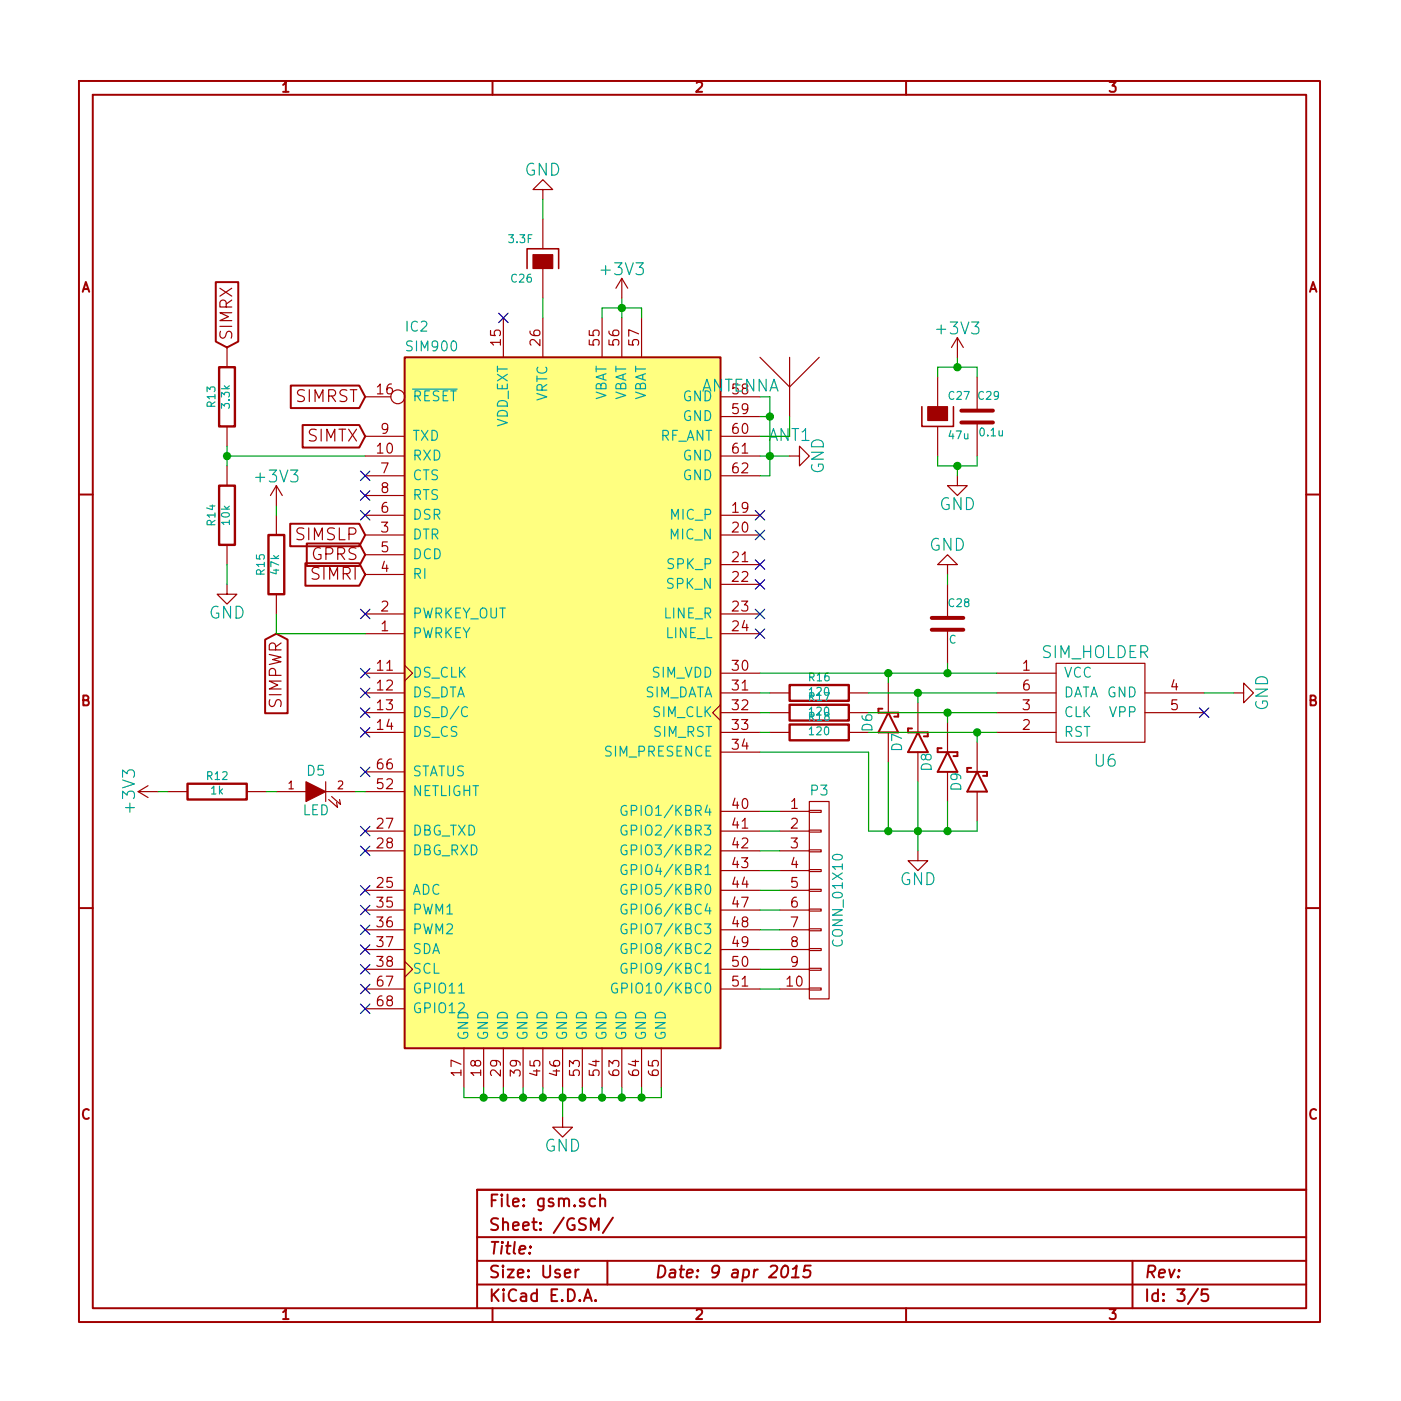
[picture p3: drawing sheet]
EESchema Schematic File Version 2
LIBS:power
LIBS:device
LIBS:transistors
LIBS:conn
LIBS:linear
LIBS:regul
LIBS:74xx
LIBS:cmos4000
LIBS:adc-dac
LIBS:memory
LIBS:xilinx
LIBS:special
LIBS:microcontrollers
LIBS:dsp
LIBS:microchip
LIBS:analog_switches
LIBS:motorola
LIBS:texas
LIBS:intel
LIBS:audio
LIBS:interface
LIBS:digital-audio
LIBS:philips
LIBS:display
LIBS:cypress
LIBS:siliconi
LIBS:opto
LIBS:atmel
LIBS:contrib
LIBS:valves
LIBS:rfcom
LIBS:dc-dc
LIBS:stm32
LIBS:diy_diodes
LIBS:relays
LIBS:sensors
LIBS:tracker-cache
EELAYER 27 0
EELAYER END
$Descr User 7087 7087
encoding utf-8
Sheet 3 5
Title ""
Date "9 apr 2015"
Rev ""
Comp ""
Comment1 ""
Comment2 ""
Comment3 ""
Comment4 ""
$EndDescr
$Comp
L SIM900 IC2
U 1 1
P 2850 3600
F 0 "IC2" H 2050 5550 50  0000 L CNN
F 1 "SIM900" H 2050 5450 50  0000 L CNN
F 2 "" H 800 4750 60  0000 C CNN
F 3 "" H 800 4750 60  0000 C CNN
	1    2850 3600
	1    0    0    -1  
$EndComp
$Comp
L SIM_HOLDER U6
U 1 1
P 5550 3500
F 0 "U6" H 5600 3150 60  0000 C CNN
F 1 "SIM_HOLDER" H 5550 3700 60  0000 C CNN
F 2 "" H 5400 3150 60  0000 C CNN
F 3 "" H 5400 3150 60  0000 C CNN
	1    5550 3500
	1    0    0    -1  
$EndComp
$Comp
L ANTENNA ANT1
U 1 1
P 4000 1850
F 0 "ANT1" H 4000 1500 60  0000 C CNN
F 1 "ANTENNA" H 3750 1750 60  0000 C CNN
F 2 "" H 4000 1850 60  0000 C CNN
F 3 "" H 4000 1850 60  0000 C CNN
	1    4000 1850
	1    0    0    -1  
$EndComp
$Comp
L DIODE_SCHOTTKY D6
U 1 1
P 4500 3650
F 0 "D6" H 4500 3750 50  0000 C CNN
F 1 " " H 4500 3550 50  0000 C CNN
F 2 "" H 4500 3650 60  0000 C CNN
F 3 "" H 4500 3650 60  0000 C CNN
	1    4500 3650
	0    -1   -1   0   
$EndComp
$Comp
L DIODE_SCHOTTKY D7
U 1 1
P 4650 3750
F 0 "D7" H 4650 3850 50  0000 C CNN
F 1 " " H 4650 3650 50  0000 C CNN
F 2 "" H 4650 3750 60  0000 C CNN
F 3 "" H 4650 3750 60  0000 C CNN
	1    4650 3750
	0    -1   -1   0   
$EndComp
$Comp
L DIODE_SCHOTTKY D8
U 1 1
P 4800 3850
F 0 "D8" H 4800 3950 50  0000 C CNN
F 1 " " H 4800 3750 50  0000 C CNN
F 2 "" H 4800 3850 60  0000 C CNN
F 3 "" H 4800 3850 60  0000 C CNN
	1    4800 3850
	0    -1   -1   0   
$EndComp
$Comp
L DIODE_SCHOTTKY D9
U 1 1
P 4950 3950
F 0 "D9" H 4950 4050 50  0000 C CNN
F 1 " " H 4950 3850 50  0000 C CNN
F 2 "" H 4950 3950 60  0000 C CNN
F 3 "" H 4950 3950 60  0000 C CNN
	1    4950 3950
	0    -1   -1   0   
$EndComp
$Comp
L R R16
U 1 1
P 4150 3500
F 0 "R16" V 4230 3500 40  0000 C CNN
F 1 "120" V 4157 3501 40  0000 C CNN
F 2 "" V 4080 3500 30  0000 C CNN
F 3 "" H 4150 3500 30  0000 C CNN
	1    4150 3500
	0    -1   -1   0   
$EndComp
$Comp
L R R17
U 1 1
P 4150 3600
F 0 "R17" V 4230 3600 40  0000 C CNN
F 1 "120" V 4157 3601 40  0000 C CNN
F 2 "" V 4080 3600 30  0000 C CNN
F 3 "" H 4150 3600 30  0000 C CNN
	1    4150 3600
	0    -1   -1   0   
$EndComp
$Comp
L R R18
U 1 1
P 4150 3700
F 0 "R18" V 4230 3700 40  0000 C CNN
F 1 "120" V 4157 3701 40  0000 C CNN
F 2 "" V 4080 3700 30  0000 C CNN
F 3 "" H 4150 3700 30  0000 C CNN
	1    4150 3700
	0    -1   -1   0   
$EndComp
$Comp
L GND #PWR52
U 1 1
P 4650 4300
F 0 "#PWR52" H 4650 4050 60  0001 C CNN
F 1 "GND" H 4650 4150 60  0000 C CNN
F 2 "" H 4650 4300 60  0000 C CNN
F 3 "" H 4650 4300 60  0000 C CNN
	1    4650 4300
	1    0    0    -1  
$EndComp
$Comp
L GND #PWR56
U 1 1
P 6250 3500
F 0 "#PWR56" H 6250 3250 60  0001 C CNN
F 1 "GND" H 6250 3350 60  0000 C CNN
F 2 "" H 6250 3500 60  0000 C CNN
F 3 "" H 6250 3500 60  0000 C CNN
	1    6250 3500
	0    -1   -1   0   
$EndComp
Wire Wire Line
	3850 3400 5050 3400
Wire Wire Line
	3850 3500 3900 3500
Wire Wire Line
	3850 3600 3900 3600
Wire Wire Line
	3850 3700 3900 3700
Wire Wire Line
	4400 3500 5050 3500
Wire Wire Line
	4400 3600 5050 3600
Wire Wire Line
	4400 3700 5050 3700
Wire Wire Line
	4950 3750 4950 3700
Connection ~ 4950 3700
Wire Wire Line
	4800 3650 4800 3600
Connection ~ 4800 3600
Wire Wire Line
	4650 3550 4650 3500
Connection ~ 4650 3500
Wire Wire Line
	4500 3450 4500 3400
Connection ~ 4500 3400
Wire Wire Line
	4400 4200 4950 4200
Wire Wire Line
	4950 4200 4950 4150
Wire Wire Line
	4800 4050 4800 4200
Connection ~ 4800 4200
Wire Wire Line
	4650 3950 4650 4300
Connection ~ 4650 4200
Wire Wire Line
	4500 3850 4500 4200
Connection ~ 4500 4200
Wire Wire Line
	6250 3500 6100 3500
NoConn ~ 6100 3600
Wire Wire Line
	2350 5500 2350 5550
Wire Wire Line
	2350 5550 3350 5550
Wire Wire Line
	3350 5550 3350 5500
Wire Wire Line
	3250 5500 3250 5550
Connection ~ 3250 5550
Wire Wire Line
	3150 5500 3150 5550
Connection ~ 3150 5550
Wire Wire Line
	3050 5500 3050 5550
Connection ~ 3050 5550
Wire Wire Line
	2950 5500 2950 5550
Connection ~ 2950 5550
Wire Wire Line
	2850 5500 2850 5650
Connection ~ 2850 5550
Wire Wire Line
	2750 5500 2750 5550
Connection ~ 2750 5550
Wire Wire Line
	2650 5500 2650 5550
Connection ~ 2650 5550
Wire Wire Line
	2550 5500 2550 5550
Connection ~ 2550 5550
Wire Wire Line
	2450 5500 2450 5550
Connection ~ 2450 5550
$Comp
L GND #PWR49
U 1 1
P 2850 5650
F 0 "#PWR49" H 2850 5400 60  0001 C CNN
F 1 "GND" H 2850 5500 60  0000 C CNN
F 2 "" H 2850 5650 60  0000 C CNN
F 3 "" H 2850 5650 60  0000 C CNN
	1    2850 5650
	1    0    0    -1  
$EndComp
Wire Wire Line
	3900 2400 3850 2400
Wire Wire Line
	3900 2000 3900 2400
Wire Wire Line
	3900 2000 3850 2000
Wire Wire Line
	3850 2100 3900 2100
Connection ~ 3900 2100
Wire Wire Line
	3850 2300 4000 2300
Connection ~ 3900 2300
$Comp
L GND #PWR51
U 1 1
P 4000 2300
F 0 "#PWR51" H 4000 2050 60  0001 C CNN
F 1 "GND" H 4000 2150 60  0000 C CNN
F 2 "" H 4000 2300 60  0000 C CNN
F 3 "" H 4000 2300 60  0000 C CNN
	1    4000 2300
	0    -1   -1   0   
$EndComp
$Comp
L LED D5
U 1 1
P 1600 4000
F 0 "D5" H 1600 4100 50  0000 C CNN
F 1 "LED" H 1600 3900 50  0000 C CNN
F 2 "" H 1600 4000 60  0000 C CNN
F 3 "" H 1600 4000 60  0000 C CNN
	1    1600 4000
	1    0    0    -1  
$EndComp
$Comp
L R R12
U 1 1
P 1100 4000
F 0 "R12" V 1180 4000 40  0000 C CNN
F 1 "1k" V 1107 4001 40  0000 C CNN
F 2 "" V 1030 4000 30  0000 C CNN
F 3 "" H 1100 4000 30  0000 C CNN
	1    1100 4000
	0    -1   -1   0   
$EndComp
Wire Wire Line
	3850 2200 4000 2200
Wire Wire Line
	4000 2200 4000 2100
NoConn ~ 1850 5100
NoConn ~ 1850 5000
NoConn ~ 1850 2600
NoConn ~ 1850 2500
NoConn ~ 1850 2400
NoConn ~ 3850 2600
NoConn ~ 3850 2700
NoConn ~ 3850 2850
NoConn ~ 3850 2950
NoConn ~ 3850 3100
NoConn ~ 3850 3200
Text GLabel 1850 2200 0    60   Input ~ 0
SIMTX
Text GLabel 1150 1750 1    60   Input ~ 0
SIMRX
Text GLabel 1850 2000 0    60   Input ~ 0
SIMRST
Text GLabel 1850 2900 0    60   Input ~ 0
SIMRI
$Comp
L CP C26
U 1 1
P 2750 1300
F 0 "C26" H 2800 1400 40  0000 L CNN
F 1 "3.3F" H 2800 1200 40  0000 L CNN
F 2 "" H 2850 1150 30  0000 C CNN
F 3 "" H 2750 1300 300 0000 C CNN
	1    2750 1300
	-1   0    0    1   
$EndComp
$Comp
L GND #PWR48
U 1 1
P 2750 1000
F 0 "#PWR48" H 2750 750 60  0001 C CNN
F 1 "GND" H 2750 850 60  0000 C CNN
F 2 "" H 2750 1000 60  0000 C CNN
F 3 "" H 2750 1000 60  0000 C CNN
	1    2750 1000
	-1   0    0    1   
$EndComp
Wire Wire Line
	2750 1600 2750 1500
Wire Wire Line
	2750 1100 2750 1000
Text GLabel 1400 3200 3    60   Input ~ 0
SIMPWR
Wire Wire Line
	3050 1600 3050 1550
Wire Wire Line
	3050 1550 3250 1550
Wire Wire Line
	3250 1550 3250 1600
Wire Wire Line
	3150 1500 3150 1600
Connection ~ 3150 1550
$Comp
L CP C27
U 1 1
P 4750 2100
F 0 "C27" H 4800 2200 40  0000 L CNN
F 1 "47u" H 4800 2000 40  0000 L CNN
F 2 "" H 4850 1950 30  0000 C CNN
F 3 "" H 4750 2100 300 0000 C CNN
	1    4750 2100
	1    0    0    -1  
$EndComp
$Comp
L C C29
U 1 1
P 4950 2100
F 0 "C29" H 4950 2200 40  0000 L CNN
F 1 "0.1u" H 4956 2015 40  0000 L CNN
F 2 "" H 4988 1950 30  0000 C CNN
F 3 "" H 4950 2100 60  0000 C CNN
	1    4950 2100
	1    0    0    -1  
$EndComp
Wire Wire Line
	4750 1900 4750 1850
Wire Wire Line
	4750 1850 4950 1850
Wire Wire Line
	4950 1850 4950 1900
Wire Wire Line
	4750 2300 4750 2350
Wire Wire Line
	4750 2350 4950 2350
Wire Wire Line
	4950 2350 4950 2300
Wire Wire Line
	4850 1800 4850 1850
Connection ~ 4850 1850
$Comp
L GND #PWR55
U 1 1
P 4850 2400
F 0 "#PWR55" H 4850 2150 60  0001 C CNN
F 1 "GND" H 4850 2250 60  0000 C CNN
F 2 "" H 4850 2400 60  0000 C CNN
F 3 "" H 4850 2400 60  0000 C CNN
	1    4850 2400
	1    0    0    -1  
$EndComp
Wire Wire Line
	4850 2400 4850 2350
Connection ~ 4850 2350
$Comp
L C C28
U 1 1
P 4800 3150
F 0 "C28" H 4800 3250 40  0000 L CNN
F 1 "C" H 4806 3065 40  0000 L CNN
F 2 "" H 4838 3000 30  0000 C CNN
F 3 "" H 4800 3150 60  0000 C CNN
	1    4800 3150
	1    0    0    -1  
$EndComp
$Comp
L GND #PWR53
U 1 1
P 4800 2900
F 0 "#PWR53" H 4800 2650 60  0001 C CNN
F 1 "GND" H 4800 2750 60  0000 C CNN
F 2 "" H 4800 2900 60  0000 C CNN
F 3 "" H 4800 2900 60  0000 C CNN
	1    4800 2900
	-1   0    0    1   
$EndComp
Wire Wire Line
	4800 2900 4800 2950
Wire Wire Line
	4800 3350 4800 3400
Connection ~ 4800 3400
NoConn ~ 1850 3100
NoConn ~ 1850 3400
NoConn ~ 1850 3500
NoConn ~ 1850 3600
NoConn ~ 1850 3700
NoConn ~ 1850 3900
NoConn ~ 1850 4500
NoConn ~ 1850 4600
NoConn ~ 1850 4700
NoConn ~ 1850 4800
NoConn ~ 1850 4900
NoConn ~ 1850 4200
NoConn ~ 1850 4300
NoConn ~ 2550 1600
$Comp
L R R15
U 1 1
P 1400 2850
F 0 "R15" V 1480 2850 40  0000 C CNN
F 1 "47k" V 1407 2851 40  0000 C CNN
F 2 "" V 1330 2850 30  0000 C CNN
F 3 "" H 1400 2850 30  0000 C CNN
	1    1400 2850
	-1   0    0    1   
$EndComp
Wire Wire Line
	1850 3200 1400 3200
Wire Wire Line
	1400 3200 1400 3100
Wire Wire Line
	1400 2600 1400 2550
Text GLabel 1850 2700 0    60   Input ~ 0
SIMSLP
Text GLabel 1850 2800 0    60   Input ~ 0
GPRS
$Comp
L R R13
U 1 1
P 1150 2000
F 0 "R13" V 1230 2000 40  0000 C CNN
F 1 "3.3k" V 1157 2001 40  0000 C CNN
F 2 "" V 1080 2000 30  0000 C CNN
F 3 "" H 1150 2000 30  0000 C CNN
	1    1150 2000
	-1   0    0    1   
$EndComp
$Comp
L R R14
U 1 1
P 1150 2600
F 0 "R14" V 1230 2600 40  0000 C CNN
F 1 "10k" V 1157 2601 40  0000 C CNN
F 2 "" V 1080 2600 30  0000 C CNN
F 3 "" H 1150 2600 30  0000 C CNN
	1    1150 2600
	-1   0    0    1   
$EndComp
$Comp
L GND #PWR46
U 1 1
P 1150 2950
F 0 "#PWR46" H 1150 2700 60  0001 C CNN
F 1 "GND" H 1150 2800 60  0000 C CNN
F 2 "" H 1150 2950 60  0000 C CNN
F 3 "" H 1150 2950 60  0000 C CNN
	1    1150 2950
	1    0    0    -1  
$EndComp
Wire Wire Line
	1150 2250 1150 2350
Wire Wire Line
	1150 2950 1150 2850
Wire Wire Line
	1150 2300 1850 2300
Connection ~ 1150 2300
$Comp
L CONN_01X10 P3
U 1 1
P 4150 4550
F 0 "P3" H 4150 5100 50  0000 C CNN
F 1 "CONN_01X10" V 4250 4550 50  0000 C CNN
F 2 "" H 4150 4550 60  0000 C CNN
F 3 "" H 4150 4550 60  0000 C CNN
	1    4150 4550
	1    0    0    -1  
$EndComp
Wire Wire Line
	3850 3800 4400 3800
Wire Wire Line
	4400 3800 4400 4200
Wire Wire Line
	3850 4100 3950 4100
Wire Wire Line
	3950 4200 3850 4200
Wire Wire Line
	3850 4300 3950 4300
Wire Wire Line
	3950 4400 3850 4400
Wire Wire Line
	3850 4500 3950 4500
Wire Wire Line
	3950 4600 3850 4600
Wire Wire Line
	3850 4700 3950 4700
Wire Wire Line
	3950 4800 3850 4800
Wire Wire Line
	3850 4900 3950 4900
Wire Wire Line
	3950 5000 3850 5000
Wire Wire Line
	1350 4000 1400 4000
Wire Wire Line
	1800 4000 1850 4000
$Comp
L +3V3 #PWR45
U 1 1
P 800 4000
F 0 "#PWR45" H 800 3850 60  0001 C CNN
F 1 "+3V3" H 800 4140 60  0000 C CNN
F 2 "" H 800 4000 60  0000 C CNN
F 3 "" H 800 4000 60  0000 C CNN
	1    800  4000
	0    -1   -1   0   
$EndComp
Wire Wire Line
	800  4000 850  4000
$Comp
L +3V3 #PWR47
U 1 1
P 1400 2550
F 0 "#PWR47" H 1400 2400 60  0001 C CNN
F 1 "+3V3" H 1400 2690 60  0000 C CNN
F 2 "" H 1400 2550 60  0000 C CNN
F 3 "" H 1400 2550 60  0000 C CNN
	1    1400 2550
	1    0    0    -1  
$EndComp
$Comp
L +3V3 #PWR50
U 1 1
P 3150 1500
F 0 "#PWR50" H 3150 1350 60  0001 C CNN
F 1 "+3V3" H 3150 1640 60  0000 C CNN
F 2 "" H 3150 1500 60  0000 C CNN
F 3 "" H 3150 1500 60  0000 C CNN
	1    3150 1500
	1    0    0    -1  
$EndComp
$Comp
L +3V3 #PWR54
U 1 1
P 4850 1800
F 0 "#PWR54" H 4850 1650 60  0001 C CNN
F 1 "+3V3" H 4850 1940 60  0000 C CNN
F 2 "" H 4850 1800 60  0000 C CNN
F 3 "" H 4850 1800 60  0000 C CNN
	1    4850 1800
	1    0    0    -1  
$EndComp
$EndSCHEMATC
